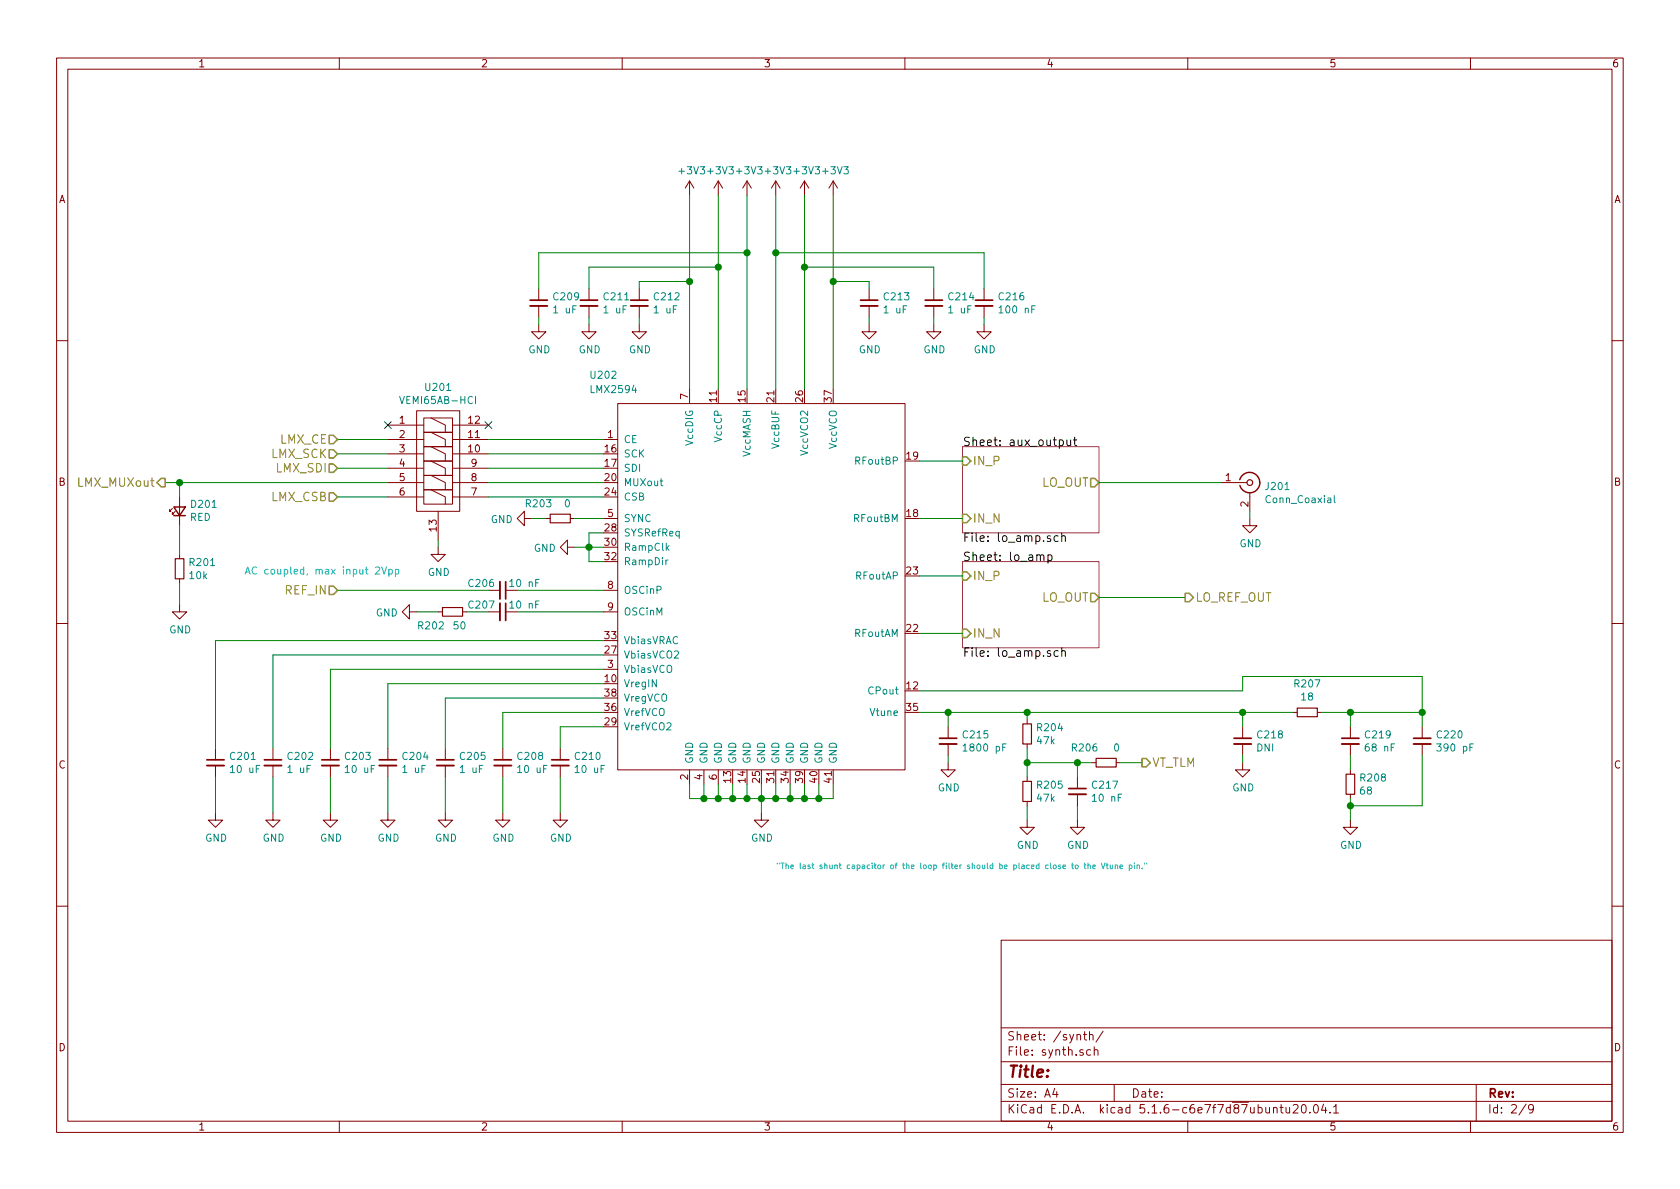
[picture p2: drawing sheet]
EESchema Schematic File Version 4
EELAYER 30 0
EELAYER END
$Descr A4 11693 8268
encoding utf-8
Sheet 2 9
Title ""
Date ""
Rev ""
Comp ""
Comment1 ""
Comment2 ""
Comment3 ""
Comment4 ""
$EndDescr
Text Notes 5400 6050 0    39   ~ 0
"The last shunt capacitor of the loop filter should be placed close to the Vtune pin."
$Comp
L power:GND #PWR0112
U 1 1
P 5300 5650
F 0 "#PWR0112" H 5300 5400 50  0001 C CNN
F 1 "GND" H 5305 5477 50  0000 C CNN
F 2 "" H 5300 5650 50  0001 C CNN
F 3 "" H 5300 5650 50  0001 C CNN
	1    5300 5650
	1    0    0    -1  
$EndComp
Wire Wire Line
	4800 5450 4800 5550
Wire Wire Line
	4800 5550 4900 5550
Wire Wire Line
	5800 5550 5800 5450
Wire Wire Line
	5300 5650 5300 5550
Connection ~ 5300 5550
Wire Wire Line
	5300 5550 5400 5550
Wire Wire Line
	5300 5550 5300 5450
Wire Wire Line
	4900 5450 4900 5550
Connection ~ 4900 5550
Wire Wire Line
	4900 5550 5000 5550
Wire Wire Line
	5000 5450 5000 5550
Connection ~ 5000 5550
Wire Wire Line
	5100 5450 5100 5550
Wire Wire Line
	5000 5550 5100 5550
Connection ~ 5100 5550
Wire Wire Line
	5100 5550 5200 5550
Wire Wire Line
	5200 5450 5200 5550
Connection ~ 5200 5550
Wire Wire Line
	5200 5550 5300 5550
Wire Wire Line
	5400 5450 5400 5550
Connection ~ 5400 5550
Wire Wire Line
	5400 5550 5500 5550
Wire Wire Line
	5500 5450 5500 5550
Connection ~ 5500 5550
Wire Wire Line
	5500 5550 5600 5550
Wire Wire Line
	5600 5450 5600 5550
Connection ~ 5600 5550
Wire Wire Line
	5600 5550 5700 5550
Wire Wire Line
	5700 5450 5700 5550
Connection ~ 5700 5550
Wire Wire Line
	5700 5550 5800 5550
$Comp
L vna:LMX2594_pn U202
U 1 1
P 5300 4150
F 0 "U202" H 4100 5700 50  0000 L CNN
F 1 "LMX2594" H 4100 5600 50  0000 L CNN
F 2 "Package_DFN_QFN:Texas_S-PVQFN-N40_EP4.6x4.6mm" H 5250 6050 50  0001 C CNN
F 3 "https://www.ti.com/lit/ds/symlink/lmx2594.pdf" H 5300 4150 50  0001 C CNN
F 4 "Digi-Key" H 5300 4150 50  0001 C CNN "Distributor"
F 5 "296-46560-1-ND " H 5300 4150 50  0001 C CNN "Distributor Part Number"
	1    5300 4150
	1    0    0    -1  
$EndComp
$Comp
L Device:C_Small C214
U 1 1
P 6500 2100
F 0 "C214" H 6592 2146 50  0000 L CNN
F 1 "1 uF" H 6592 2055 50  0000 L CNN
F 2 "Capacitor_SMD:C_0402_1005Metric" H 6500 2100 50  0001 C CNN
F 3 "~" H 6500 2100 50  0001 C CNN
F 4 "N/A" H 6500 2100 50  0001 C CNN "Distributor Part Number"
	1    6500 2100
	1    0    0    -1  
$EndComp
$Comp
L Device:C_Small C210
U 1 1
P 3900 5300
F 0 "C210" H 3992 5346 50  0000 L CNN
F 1 "10 uF" H 3992 5255 50  0000 L CNN
F 2 "Capacitor_SMD:C_0603_1608Metric" H 3900 5300 50  0001 C CNN
F 3 "~" H 3900 5300 50  0001 C CNN
F 4 "N/A" H 3900 5300 50  0001 C CNN "Distributor Part Number"
	1    3900 5300
	1    0    0    -1  
$EndComp
$Comp
L Device:C_Small C208
U 1 1
P 3500 5300
F 0 "C208" H 3592 5346 50  0000 L CNN
F 1 "10 uF" H 3592 5255 50  0000 L CNN
F 2 "Capacitor_SMD:C_0603_1608Metric" H 3500 5300 50  0001 C CNN
F 3 "~" H 3500 5300 50  0001 C CNN
F 4 "N/A" H 3500 5300 50  0001 C CNN "Distributor Part Number"
	1    3500 5300
	1    0    0    -1  
$EndComp
$Comp
L power:GND #PWR0113
U 1 1
P 3900 5650
F 0 "#PWR0113" H 3900 5400 50  0001 C CNN
F 1 "GND" H 3905 5477 50  0000 C CNN
F 2 "" H 3900 5650 50  0001 C CNN
F 3 "" H 3900 5650 50  0001 C CNN
	1    3900 5650
	1    0    0    -1  
$EndComp
Wire Wire Line
	3900 5400 3900 5650
$Comp
L power:GND #PWR0114
U 1 1
P 3500 5650
F 0 "#PWR0114" H 3500 5400 50  0001 C CNN
F 1 "GND" H 3505 5477 50  0000 C CNN
F 2 "" H 3500 5650 50  0001 C CNN
F 3 "" H 3500 5650 50  0001 C CNN
	1    3500 5650
	1    0    0    -1  
$EndComp
Wire Wire Line
	3500 5650 3500 5400
Wire Wire Line
	4200 5050 3900 5050
Wire Wire Line
	3900 5050 3900 5200
Wire Wire Line
	4200 4950 3500 4950
Wire Wire Line
	3500 4950 3500 5200
$Comp
L Device:C_Small C205
U 1 1
P 3100 5300
F 0 "C205" H 3192 5346 50  0000 L CNN
F 1 "1 uF" H 3192 5255 50  0000 L CNN
F 2 "Capacitor_SMD:C_0402_1005Metric" H 3100 5300 50  0001 C CNN
F 3 "~" H 3100 5300 50  0001 C CNN
F 4 "N/A" H 3100 5300 50  0001 C CNN "Distributor Part Number"
	1    3100 5300
	1    0    0    -1  
$EndComp
$Comp
L power:GND #PWR0115
U 1 1
P 3100 5650
F 0 "#PWR0115" H 3100 5400 50  0001 C CNN
F 1 "GND" H 3105 5477 50  0000 C CNN
F 2 "" H 3100 5650 50  0001 C CNN
F 3 "" H 3100 5650 50  0001 C CNN
	1    3100 5650
	1    0    0    -1  
$EndComp
Wire Wire Line
	3100 5650 3100 5400
Wire Wire Line
	4200 4850 3100 4850
Wire Wire Line
	3100 4850 3100 5200
$Comp
L Device:C_Small C204
U 1 1
P 2700 5300
F 0 "C204" H 2792 5346 50  0000 L CNN
F 1 "1 uF" H 2792 5255 50  0000 L CNN
F 2 "Capacitor_SMD:C_0402_1005Metric" H 2700 5300 50  0001 C CNN
F 3 "~" H 2700 5300 50  0001 C CNN
F 4 "N/A" H 2700 5300 50  0001 C CNN "Distributor Part Number"
	1    2700 5300
	1    0    0    -1  
$EndComp
$Comp
L power:GND #PWR0116
U 1 1
P 2700 5650
F 0 "#PWR0116" H 2700 5400 50  0001 C CNN
F 1 "GND" H 2705 5477 50  0000 C CNN
F 2 "" H 2700 5650 50  0001 C CNN
F 3 "" H 2700 5650 50  0001 C CNN
	1    2700 5650
	1    0    0    -1  
$EndComp
Wire Wire Line
	2700 5650 2700 5400
Wire Wire Line
	4200 4750 2700 4750
Wire Wire Line
	2700 4750 2700 5200
$Comp
L Device:C_Small C203
U 1 1
P 2300 5300
F 0 "C203" H 2392 5346 50  0000 L CNN
F 1 "10 uF" H 2392 5255 50  0000 L CNN
F 2 "Capacitor_SMD:C_0603_1608Metric" H 2300 5300 50  0001 C CNN
F 3 "~" H 2300 5300 50  0001 C CNN
F 4 "N/A" H 2300 5300 50  0001 C CNN "Distributor Part Number"
	1    2300 5300
	1    0    0    -1  
$EndComp
Wire Wire Line
	4200 4650 2300 4650
Wire Wire Line
	2300 4650 2300 5200
$Comp
L power:GND #PWR0117
U 1 1
P 2300 5650
F 0 "#PWR0117" H 2300 5400 50  0001 C CNN
F 1 "GND" H 2305 5477 50  0000 C CNN
F 2 "" H 2300 5650 50  0001 C CNN
F 3 "" H 2300 5650 50  0001 C CNN
	1    2300 5650
	1    0    0    -1  
$EndComp
Wire Wire Line
	2300 5650 2300 5400
$Comp
L Device:C_Small C202
U 1 1
P 1900 5300
F 0 "C202" H 1992 5346 50  0000 L CNN
F 1 "1 uF" H 1992 5255 50  0000 L CNN
F 2 "Capacitor_SMD:C_0402_1005Metric" H 1900 5300 50  0001 C CNN
F 3 "~" H 1900 5300 50  0001 C CNN
F 4 "N/A" H 1900 5300 50  0001 C CNN "Distributor Part Number"
	1    1900 5300
	1    0    0    -1  
$EndComp
Wire Wire Line
	4200 4550 1900 4550
Wire Wire Line
	1900 4550 1900 5200
$Comp
L power:GND #PWR0118
U 1 1
P 1900 5650
F 0 "#PWR0118" H 1900 5400 50  0001 C CNN
F 1 "GND" H 1905 5477 50  0000 C CNN
F 2 "" H 1900 5650 50  0001 C CNN
F 3 "" H 1900 5650 50  0001 C CNN
	1    1900 5650
	1    0    0    -1  
$EndComp
Wire Wire Line
	1900 5650 1900 5400
$Comp
L Device:C_Small C201
U 1 1
P 1500 5300
F 0 "C201" H 1592 5346 50  0000 L CNN
F 1 "10 uF" H 1592 5255 50  0000 L CNN
F 2 "Capacitor_SMD:C_0603_1608Metric" H 1500 5300 50  0001 C CNN
F 3 "~" H 1500 5300 50  0001 C CNN
F 4 "N/A" H 1500 5300 50  0001 C CNN "Distributor Part Number"
	1    1500 5300
	1    0    0    -1  
$EndComp
$Comp
L power:GND #PWR0119
U 1 1
P 1500 5650
F 0 "#PWR0119" H 1500 5400 50  0001 C CNN
F 1 "GND" H 1505 5477 50  0000 C CNN
F 2 "" H 1500 5650 50  0001 C CNN
F 3 "" H 1500 5650 50  0001 C CNN
	1    1500 5650
	1    0    0    -1  
$EndComp
Wire Wire Line
	1500 5650 1500 5400
Wire Wire Line
	4200 4450 1500 4450
Wire Wire Line
	1500 4450 1500 5200
$Comp
L Device:C_Small C216
U 1 1
P 6850 2100
F 0 "C216" H 6942 2146 50  0000 L CNN
F 1 "100 nF" H 6942 2055 50  0000 L CNN
F 2 "Capacitor_SMD:C_0402_1005Metric" H 6850 2100 50  0001 C CNN
F 3 "~" H 6850 2100 50  0001 C CNN
F 4 "N/A" H 6850 2100 50  0001 C CNN "Distributor Part Number"
	1    6850 2100
	1    0    0    -1  
$EndComp
$Comp
L power:GND #PWR0120
U 1 1
P 6500 2250
F 0 "#PWR0120" H 6500 2000 50  0001 C CNN
F 1 "GND" H 6505 2077 50  0000 C CNN
F 2 "" H 6500 2250 50  0001 C CNN
F 3 "" H 6500 2250 50  0001 C CNN
	1    6500 2250
	1    0    0    -1  
$EndComp
Wire Wire Line
	6500 2250 6500 2200
$Comp
L power:GND #PWR0121
U 1 1
P 6850 2250
F 0 "#PWR0121" H 6850 2000 50  0001 C CNN
F 1 "GND" H 6855 2077 50  0000 C CNN
F 2 "" H 6850 2250 50  0001 C CNN
F 3 "" H 6850 2250 50  0001 C CNN
	1    6850 2250
	1    0    0    -1  
$EndComp
Wire Wire Line
	6850 2250 6850 2200
$Comp
L power:+3V3 #PWR0122
U 1 1
P 4800 1350
F 0 "#PWR0122" H 4800 1200 50  0001 C CNN
F 1 "+3V3" H 4815 1523 50  0000 C CNN
F 2 "" H 4800 1350 50  0001 C CNN
F 3 "" H 4800 1350 50  0001 C CNN
	1    4800 1350
	1    0    0    -1  
$EndComp
$Comp
L Device:C_Small C213
U 1 1
P 6050 2100
F 0 "C213" H 6142 2146 50  0000 L CNN
F 1 "1 uF" H 6142 2055 50  0000 L CNN
F 2 "Capacitor_SMD:C_0402_1005Metric" H 6050 2100 50  0001 C CNN
F 3 "~" H 6050 2100 50  0001 C CNN
F 4 "N/A" H 6050 2100 50  0001 C CNN "Distributor Part Number"
	1    6050 2100
	1    0    0    -1  
$EndComp
$Comp
L power:GND #PWR0123
U 1 1
P 6050 2250
F 0 "#PWR0123" H 6050 2000 50  0001 C CNN
F 1 "GND" H 6055 2077 50  0000 C CNN
F 2 "" H 6050 2250 50  0001 C CNN
F 3 "" H 6050 2250 50  0001 C CNN
	1    6050 2250
	1    0    0    -1  
$EndComp
Wire Wire Line
	6050 2250 6050 2200
$Comp
L Device:C_Small C211
U 1 1
P 4100 2100
F 0 "C211" H 4192 2146 50  0000 L CNN
F 1 "1 uF" H 4192 2055 50  0000 L CNN
F 2 "Capacitor_SMD:C_0402_1005Metric" H 4100 2100 50  0001 C CNN
F 3 "~" H 4100 2100 50  0001 C CNN
F 4 "N/A" H 4100 2100 50  0001 C CNN "Distributor Part Number"
	1    4100 2100
	1    0    0    -1  
$EndComp
$Comp
L Device:C_Small C212
U 1 1
P 4450 2100
F 0 "C212" H 4542 2146 50  0000 L CNN
F 1 "1 uF" H 4542 2055 50  0000 L CNN
F 2 "Capacitor_SMD:C_0402_1005Metric" H 4450 2100 50  0001 C CNN
F 3 "~" H 4450 2100 50  0001 C CNN
F 4 "N/A" H 4450 2100 50  0001 C CNN "Distributor Part Number"
	1    4450 2100
	1    0    0    -1  
$EndComp
$Comp
L power:GND #PWR0124
U 1 1
P 4100 2250
F 0 "#PWR0124" H 4100 2000 50  0001 C CNN
F 1 "GND" H 4105 2077 50  0000 C CNN
F 2 "" H 4100 2250 50  0001 C CNN
F 3 "" H 4100 2250 50  0001 C CNN
	1    4100 2250
	1    0    0    -1  
$EndComp
Wire Wire Line
	4100 2250 4100 2200
$Comp
L power:GND #PWR0125
U 1 1
P 4450 2250
F 0 "#PWR0125" H 4450 2000 50  0001 C CNN
F 1 "GND" H 4455 2077 50  0000 C CNN
F 2 "" H 4450 2250 50  0001 C CNN
F 3 "" H 4450 2250 50  0001 C CNN
	1    4450 2250
	1    0    0    -1  
$EndComp
Wire Wire Line
	4450 2250 4450 2200
Wire Wire Line
	3750 2250 3750 2200
$Comp
L power:GND #PWR0126
U 1 1
P 3750 2250
F 0 "#PWR0126" H 3750 2000 50  0001 C CNN
F 1 "GND" H 3755 2077 50  0000 C CNN
F 2 "" H 3750 2250 50  0001 C CNN
F 3 "" H 3750 2250 50  0001 C CNN
	1    3750 2250
	1    0    0    -1  
$EndComp
$Comp
L Device:C_Small C209
U 1 1
P 3750 2100
F 0 "C209" H 3842 2146 50  0000 L CNN
F 1 "1 uF" H 3842 2055 50  0000 L CNN
F 2 "Capacitor_SMD:C_0402_1005Metric" H 3750 2100 50  0001 C CNN
F 3 "~" H 3750 2100 50  0001 C CNN
F 4 "N/A" H 3750 2100 50  0001 C CNN "Distributor Part Number"
	1    3750 2100
	1    0    0    -1  
$EndComp
Wire Wire Line
	4800 1350 4800 1950
Wire Wire Line
	4800 1950 4450 1950
Wire Wire Line
	4450 1950 4450 2000
Connection ~ 4800 1950
Wire Wire Line
	4800 1950 4800 2700
Wire Wire Line
	5000 2700 5000 1850
$Comp
L power:+3V3 #PWR0127
U 1 1
P 5000 1350
F 0 "#PWR0127" H 5000 1200 50  0001 C CNN
F 1 "+3V3" H 5015 1523 50  0000 C CNN
F 2 "" H 5000 1350 50  0001 C CNN
F 3 "" H 5000 1350 50  0001 C CNN
	1    5000 1350
	1    0    0    -1  
$EndComp
Wire Wire Line
	5000 1850 4100 1850
Wire Wire Line
	4100 1850 4100 2000
Connection ~ 5000 1850
Wire Wire Line
	5000 1850 5000 1350
$Comp
L power:+3V3 #PWR0128
U 1 1
P 5200 1350
F 0 "#PWR0128" H 5200 1200 50  0001 C CNN
F 1 "+3V3" H 5215 1523 50  0000 C CNN
F 2 "" H 5200 1350 50  0001 C CNN
F 3 "" H 5200 1350 50  0001 C CNN
	1    5200 1350
	1    0    0    -1  
$EndComp
Wire Wire Line
	5200 2700 5200 1750
Wire Wire Line
	5200 1750 3750 1750
Wire Wire Line
	3750 1750 3750 2000
Connection ~ 5200 1750
Wire Wire Line
	5200 1750 5200 1350
Wire Wire Line
	5400 2700 5400 1750
Wire Wire Line
	5400 1750 6850 1750
Wire Wire Line
	6850 1750 6850 2000
Wire Wire Line
	5600 2700 5600 1850
Wire Wire Line
	5600 1850 6500 1850
Wire Wire Line
	6500 1850 6500 2000
Wire Wire Line
	5800 2700 5800 1950
Wire Wire Line
	5800 1950 6050 1950
Wire Wire Line
	6050 1950 6050 2000
$Comp
L power:+3V3 #PWR0129
U 1 1
P 5400 1350
F 0 "#PWR0129" H 5400 1200 50  0001 C CNN
F 1 "+3V3" H 5415 1523 50  0000 C CNN
F 2 "" H 5400 1350 50  0001 C CNN
F 3 "" H 5400 1350 50  0001 C CNN
	1    5400 1350
	1    0    0    -1  
$EndComp
$Comp
L power:+3V3 #PWR0130
U 1 1
P 5600 1350
F 0 "#PWR0130" H 5600 1200 50  0001 C CNN
F 1 "+3V3" H 5615 1523 50  0000 C CNN
F 2 "" H 5600 1350 50  0001 C CNN
F 3 "" H 5600 1350 50  0001 C CNN
	1    5600 1350
	1    0    0    -1  
$EndComp
$Comp
L power:+3V3 #PWR0131
U 1 1
P 5800 1350
F 0 "#PWR0131" H 5800 1200 50  0001 C CNN
F 1 "+3V3" H 5815 1523 50  0000 C CNN
F 2 "" H 5800 1350 50  0001 C CNN
F 3 "" H 5800 1350 50  0001 C CNN
	1    5800 1350
	1    0    0    -1  
$EndComp
Wire Wire Line
	5400 1350 5400 1750
Connection ~ 5400 1750
Wire Wire Line
	5600 1350 5600 1850
Connection ~ 5600 1850
Wire Wire Line
	5800 1350 5800 1950
Connection ~ 5800 1950
$Comp
L power:GND #PWR0132
U 1 1
P 4000 3800
F 0 "#PWR0132" H 4000 3550 50  0001 C CNN
F 1 "GND" V 4005 3672 50  0000 R CNN
F 2 "" H 4000 3800 50  0001 C CNN
F 3 "" H 4000 3800 50  0001 C CNN
	1    4000 3800
	0    1    1    0   
$EndComp
Wire Wire Line
	4200 3800 4100 3800
Wire Wire Line
	4200 3900 4100 3900
Wire Wire Line
	4100 3900 4100 3800
Connection ~ 4100 3800
Wire Wire Line
	4100 3800 4000 3800
Wire Wire Line
	4200 3700 4100 3700
Wire Wire Line
	4100 3700 4100 3800
$Comp
L Device:C_Small C206
U 1 1
P 3500 4100
F 0 "C206" V 3450 3950 50  0000 C CNN
F 1 "10 nF" V 3450 4250 50  0000 C CNN
F 2 "Capacitor_SMD:C_0402_1005Metric" H 3500 4100 50  0001 C CNN
F 3 "~" H 3500 4100 50  0001 C CNN
F 4 "N/A" H 3500 4100 50  0001 C CNN "Distributor Part Number"
	1    3500 4100
	0    1    1    0   
$EndComp
$Comp
L Device:C_Small C207
U 1 1
P 3500 4250
F 0 "C207" V 3450 4100 50  0000 C CNN
F 1 "10 nF" V 3450 4400 50  0000 C CNN
F 2 "Capacitor_SMD:C_0402_1005Metric" H 3500 4250 50  0001 C CNN
F 3 "~" H 3500 4250 50  0001 C CNN
F 4 "N/A" H 3500 4250 50  0001 C CNN "Distributor Part Number"
	1    3500 4250
	0    1    1    0   
$EndComp
$Comp
L Device:R_Small R202
U 1 1
P 3150 4250
F 0 "R202" V 3050 4300 50  0000 L CNN
F 1 "50" V 3050 4150 50  0000 L CNN
F 2 "Resistor_SMD:R_0402_1005Metric" H 3150 4250 50  0001 C CNN
F 3 "~" H 3150 4250 50  0001 C CNN
F 4 "Digi-Key" H 3150 4250 50  0001 C CNN "Distributor"
F 5 "RR05R49.9DCT-ND" H 3150 4250 50  0001 C CNN "Distributor Part Number"
	1    3150 4250
	0    -1   -1   0   
$EndComp
$Comp
L power:GND #PWR0133
U 1 1
P 2900 4250
F 0 "#PWR0133" H 2900 4000 50  0001 C CNN
F 1 "GND" V 2905 4122 50  0000 R CNN
F 2 "" H 2900 4250 50  0001 C CNN
F 3 "" H 2900 4250 50  0001 C CNN
	1    2900 4250
	0    1    1    0   
$EndComp
Wire Wire Line
	2900 4250 3050 4250
Wire Wire Line
	3250 4250 3400 4250
Wire Wire Line
	3600 4250 4200 4250
Wire Wire Line
	3600 4100 4200 4100
Text HLabel 2350 4100 0    59   Input ~ 0
REF_IN
$Comp
L vna:VEMI65AB-HCI U201
U 1 1
P 3050 3200
F 0 "U201" H 3050 3715 50  0000 C CNN
F 1 "VEMI65AB-HCI" H 3050 3624 50  0000 C CNN
F 2 "vna:LLP2513-13L" H 3100 3000 50  0001 C CNN
F 3 "" H 3100 3000 50  0001 C CNN
F 4 "Digi-Key" H 3050 3200 50  0001 C CNN "Distributor"
F 5 "VEMI65AB-HGS08GICT-ND" H 3050 3200 50  0001 C CNN "Distributor Part Number"
	1    3050 3200
	1    0    0    -1  
$EndComp
$Comp
L power:GND #PWR0134
U 1 1
P 3050 3800
F 0 "#PWR0134" H 3050 3550 50  0001 C CNN
F 1 "GND" H 3055 3627 50  0000 C CNN
F 2 "" H 3050 3800 50  0001 C CNN
F 3 "" H 3050 3800 50  0001 C CNN
	1    3050 3800
	1    0    0    -1  
$EndComp
Wire Wire Line
	3050 3750 3050 3800
Wire Wire Line
	3400 3450 4200 3450
Wire Wire Line
	4200 3350 3400 3350
Wire Wire Line
	3400 3250 4200 3250
Wire Wire Line
	4200 3150 3400 3150
Wire Wire Line
	3400 3050 4200 3050
NoConn ~ 3400 2950
Text HLabel 2350 3050 0    59   Input ~ 0
LMX_CE
Wire Wire Line
	2350 4100 3400 4100
Text HLabel 2350 3150 0    59   Input ~ 0
LMX_SCK
Text HLabel 2350 3250 0    59   Input ~ 0
LMX_SDI
Text HLabel 1150 3350 0    59   Output ~ 0
LMX_MUXout
Text HLabel 2350 3450 0    59   Input ~ 0
LMX_CSB
Wire Wire Line
	2350 3050 2700 3050
Wire Wire Line
	2350 3150 2700 3150
Wire Wire Line
	2350 3250 2700 3250
Wire Wire Line
	2350 3450 2700 3450
$Comp
L Device:R_Small R203
U 1 1
P 3900 3600
F 0 "R203" V 4000 3750 50  0000 C CNN
F 1 "0" V 4000 3550 50  0000 C CNN
F 2 "Resistor_SMD:R_0402_1005Metric" H 3900 3600 50  0001 C CNN
F 3 "~" H 3900 3600 50  0001 C CNN
F 4 "Digi-Key" H 3900 3600 50  0001 C CNN "Distributor"
F 5 "P0.0JCT-ND " H 3900 3600 50  0001 C CNN "Distributor Part Number"
	1    3900 3600
	0    -1   -1   0   
$EndComp
$Comp
L power:GND #PWR0135
U 1 1
P 3700 3600
F 0 "#PWR0135" H 3700 3350 50  0001 C CNN
F 1 "GND" V 3705 3472 50  0000 R CNN
F 2 "" H 3700 3600 50  0001 C CNN
F 3 "" H 3700 3600 50  0001 C CNN
	1    3700 3600
	0    1    1    0   
$EndComp
Wire Wire Line
	3700 3600 3800 3600
Wire Wire Line
	4000 3600 4200 3600
$Comp
L Device:C_Small C215
U 1 1
P 6600 5150
F 0 "C215" H 6692 5196 50  0000 L CNN
F 1 "1800 pF" H 6692 5105 50  0000 L CNN
F 2 "Capacitor_SMD:C_0402_1005Metric" H 6600 5150 50  0001 C CNN
F 3 "~" H 6600 5150 50  0001 C CNN
F 4 "399-17370-1-ND " H 6600 5150 50  0001 C CNN "Distributor Part Number"
	1    6600 5150
	1    0    0    -1  
$EndComp
$Comp
L power:GND #PWR0136
U 1 1
P 6600 5300
F 0 "#PWR0136" H 6600 5050 50  0001 C CNN
F 1 "GND" H 6605 5127 50  0000 C CNN
F 2 "" H 6600 5300 50  0001 C CNN
F 3 "" H 6600 5300 50  0001 C CNN
	1    6600 5300
	1    0    0    -1  
$EndComp
Wire Wire Line
	6400 4950 6600 4950
Wire Wire Line
	6600 4950 6600 5050
Wire Wire Line
	6600 5250 6600 5300
$Comp
L Device:C_Small C218
U 1 1
P 8650 5150
F 0 "C218" H 8742 5196 50  0000 L CNN
F 1 "DNI" H 8742 5105 50  0000 L CNN
F 2 "Capacitor_SMD:C_0603_1608Metric" H 8650 5150 50  0001 C CNN
F 3 "~" H 8650 5150 50  0001 C CNN
F 4 "N/A" H 8650 5150 50  0001 C CNN "Distributor Part Number"
	1    8650 5150
	1    0    0    -1  
$EndComp
$Comp
L Device:R_Small R204
U 1 1
P 7150 5100
F 0 "R204" H 7209 5146 50  0000 L CNN
F 1 "47k" H 7209 5055 50  0000 L CNN
F 2 "Resistor_SMD:R_0402_1005Metric" H 7150 5100 50  0001 C CNN
F 3 "~" H 7150 5100 50  0001 C CNN
F 4 "N/A" H 7150 5100 50  0001 C CNN "Distributor Part Number"
	1    7150 5100
	1    0    0    -1  
$EndComp
Wire Wire Line
	6600 4950 7150 4950
Wire Wire Line
	7150 4950 7150 5000
Connection ~ 6600 4950
Wire Wire Line
	7150 5200 7150 5300
$Comp
L power:GND #PWR0137
U 1 1
P 7150 5700
F 0 "#PWR0137" H 7150 5450 50  0001 C CNN
F 1 "GND" H 7155 5527 50  0000 C CNN
F 2 "" H 7150 5700 50  0001 C CNN
F 3 "" H 7150 5700 50  0001 C CNN
	1    7150 5700
	1    0    0    -1  
$EndComp
Wire Wire Line
	7150 5600 7150 5700
$Comp
L Device:C_Small C217
U 1 1
P 7500 5500
F 0 "C217" H 7592 5546 50  0000 L CNN
F 1 "10 nF" H 7592 5455 50  0000 L CNN
F 2 "Capacitor_SMD:C_0402_1005Metric" H 7500 5500 50  0001 C CNN
F 3 "~" H 7500 5500 50  0001 C CNN
F 4 "N/A" H 7500 5500 50  0001 C CNN "Distributor Part Number"
	1    7500 5500
	1    0    0    -1  
$EndComp
Wire Wire Line
	7150 5300 7500 5300
Wire Wire Line
	7500 5300 7500 5400
Connection ~ 7150 5300
Wire Wire Line
	7150 5300 7150 5400
$Comp
L power:GND #PWR0138
U 1 1
P 7500 5700
F 0 "#PWR0138" H 7500 5450 50  0001 C CNN
F 1 "GND" H 7505 5527 50  0000 C CNN
F 2 "" H 7500 5700 50  0001 C CNN
F 3 "" H 7500 5700 50  0001 C CNN
	1    7500 5700
	1    0    0    -1  
$EndComp
Wire Wire Line
	7500 5700 7500 5600
Connection ~ 7500 5300
Text HLabel 7950 5300 2    59   Output ~ 0
VT_TLM
$Comp
L power:GND #PWR0139
U 1 1
P 8650 5300
F 0 "#PWR0139" H 8650 5050 50  0001 C CNN
F 1 "GND" H 8655 5127 50  0000 C CNN
F 2 "" H 8650 5300 50  0001 C CNN
F 3 "" H 8650 5300 50  0001 C CNN
	1    8650 5300
	1    0    0    -1  
$EndComp
$Comp
L Device:R_Small R205
U 1 1
P 7150 5500
F 0 "R205" H 7209 5546 50  0000 L CNN
F 1 "47k" H 7209 5455 50  0000 L CNN
F 2 "Resistor_SMD:R_0402_1005Metric" H 7150 5500 50  0001 C CNN
F 3 "~" H 7150 5500 50  0001 C CNN
F 4 "N/A" H 7150 5500 50  0001 C CNN "Distributor Part Number"
	1    7150 5500
	1    0    0    -1  
$EndComp
$Comp
L Device:R_Small R207
U 1 1
P 9100 4950
F 0 "R207" V 9296 4950 50  0000 C CNN
F 1 "18" V 9205 4950 50  0000 C CNN
F 2 "Resistor_SMD:R_0402_1005Metric" H 9100 4950 50  0001 C CNN
F 3 "~" H 9100 4950 50  0001 C CNN
F 4 "N/A" H 9100 4950 50  0001 C CNN "Distributor Part Number"
	1    9100 4950
	0    -1   -1   0   
$EndComp
Wire Wire Line
	8650 4950 9000 4950
Connection ~ 8650 4950
Wire Wire Line
	8650 5300 8650 5250
Wire Wire Line
	8650 4950 8650 5050
$Comp
L Device:C_Small C219
U 1 1
P 9400 5150
F 0 "C219" H 9492 5196 50  0000 L CNN
F 1 "68 nF" H 9492 5105 50  0000 L CNN
F 2 "Capacitor_SMD:C_0603_1608Metric" H 9400 5150 50  0001 C CNN
F 3 "~" H 9400 5150 50  0001 C CNN
F 4 "478-10359-1-ND" H 9400 5150 50  0001 C CNN "Distributor Part Number"
	1    9400 5150
	1    0    0    -1  
$EndComp
$Comp
L Device:R_Small R208
U 1 1
P 9400 5450
F 0 "R208" H 9459 5496 50  0000 L CNN
F 1 "68" H 9459 5405 50  0000 L CNN
F 2 "Resistor_SMD:R_0402_1005Metric" H 9400 5450 50  0001 C CNN
F 3 "~" H 9400 5450 50  0001 C CNN
F 4 "N/A" H 9400 5450 50  0001 C CNN "Distributor Part Number"
	1    9400 5450
	1    0    0    -1  
$EndComp
$Comp
L power:GND #PWR0140
U 1 1
P 9400 5700
F 0 "#PWR0140" H 9400 5450 50  0001 C CNN
F 1 "GND" H 9405 5527 50  0000 C CNN
F 2 "" H 9400 5700 50  0001 C CNN
F 3 "" H 9400 5700 50  0001 C CNN
	1    9400 5700
	1    0    0    -1  
$EndComp
Wire Wire Line
	9400 5700 9400 5600
Wire Wire Line
	9400 5350 9400 5250
Wire Wire Line
	9200 4950 9400 4950
Wire Wire Line
	9400 4950 9400 5050
$Comp
L Device:C_Small C220
U 1 1
P 9900 5150
F 0 "C220" H 9992 5196 50  0000 L CNN
F 1 "390 pF" H 9992 5105 50  0000 L CNN
F 2 "Capacitor_SMD:C_0603_1608Metric" H 9900 5150 50  0001 C CNN
F 3 "~" H 9900 5150 50  0001 C CNN
F 4 "399-1069-1-ND" H 9900 5150 50  0001 C CNN "Distributor Part Number"
	1    9900 5150
	1    0    0    -1  
$EndComp
Wire Wire Line
	9400 4950 9900 4950
Wire Wire Line
	9900 4950 9900 5050
Connection ~ 9400 4950
Wire Wire Line
	9900 5250 9900 5600
Wire Wire Line
	9900 5600 9400 5600
Connection ~ 9400 5600
Wire Wire Line
	9400 5600 9400 5550
Wire Wire Line
	9900 4950 9900 4700
Wire Wire Line
	9900 4700 8650 4700
Wire Wire Line
	8650 4700 8650 4800
Connection ~ 9900 4950
$Sheet
S 6700 3900 950  600 
U 5F5F4CC2
F0 "lo_amp" 59
F1 "lo_amp.sch" 59
F2 "LO_OUT" O R 7650 4150 59 
F3 "IN_P" I L 6700 4000 59 
F4 "IN_N" I L 6700 4400 59 
$EndSheet
$Sheet
S 6700 3100 950  600 
U 5F6340DA
F0 "aux_output" 59
F1 "lo_amp.sch" 59
F2 "LO_OUT" O R 7650 3350 59 
F3 "IN_P" I L 6700 3200 59 
F4 "IN_N" I L 6700 3600 59 
$EndSheet
$Comp
L Connector:Conn_Coaxial J201
U 1 1
P 8700 3350
F 0 "J201" H 8800 3325 50  0000 L CNN
F 1 "Conn_Coaxial" H 8800 3234 50  0000 L CNN
F 2 "vna:SMA_Molex_73251-1153_OSHFR408" H 8700 3350 50  0001 C CNN
F 3 " ~" H 8700 3350 50  0001 C CNN
F 4 "WM5534-ND" H 8700 3350 50  0001 C CNN "Distributor Part Number"
F 5 "Digi-Key" H 8700 3350 50  0001 C CNN "Distributor"
	1    8700 3350
	1    0    0    -1  
$EndComp
$Comp
L power:GND #PWR0141
U 1 1
P 8700 3600
F 0 "#PWR0141" H 8700 3350 50  0001 C CNN
F 1 "GND" H 8705 3427 50  0000 C CNN
F 2 "" H 8700 3600 50  0001 C CNN
F 3 "" H 8700 3600 50  0001 C CNN
	1    8700 3600
	1    0    0    -1  
$EndComp
Wire Wire Line
	8700 3600 8700 3550
Wire Wire Line
	7650 4150 8250 4150
Text HLabel 8250 4150 2    59   Output ~ 0
LO_REF_OUT
Wire Wire Line
	6400 4800 8650 4800
Wire Wire Line
	7150 4950 8650 4950
Connection ~ 7150 4950
$Comp
L Device:R_Small R206
U 1 1
P 7700 5300
F 0 "R206" V 7800 5350 50  0000 L CNN
F 1 "0" V 7800 5200 50  0000 L CNN
F 2 "Resistor_SMD:R_0402_1005Metric" H 7700 5300 50  0001 C CNN
F 3 "~" H 7700 5300 50  0001 C CNN
F 4 "Digi-Key" H 7700 5300 50  0001 C CNN "Distributor"
F 5 "P0.0JCT-ND " H 7700 5300 50  0001 C CNN "Distributor Part Number"
	1    7700 5300
	0    -1   -1   0   
$EndComp
Wire Wire Line
	7500 5300 7600 5300
Wire Wire Line
	7800 5300 7950 5300
Text Notes 1700 4000 0    50   ~ 0
AC coupled, max input 2Vpp
Wire Wire Line
	7650 3350 8500 3350
$Comp
L Device:LED_Small D201
U 1 1
P 1250 3550
F 0 "D201" V 1296 3480 50  0000 R CNN
F 1 "RED" V 1205 3480 50  0000 R CNN
F 2 "LED_SMD:LED_0603_1608Metric" V 1250 3550 50  0001 C CNN
F 3 "~" V 1250 3550 50  0001 C CNN
F 4 "N/A" H 1250 3550 50  0001 C CNN "Distributor Part Number"
	1    1250 3550
	0    -1   -1   0   
$EndComp
$Comp
L Device:R_Small R201
U 1 1
P 1250 3950
F 0 "R201" H 1309 3996 50  0000 L CNN
F 1 "10k" H 1309 3905 50  0000 L CNN
F 2 "Resistor_SMD:R_0402_1005Metric" H 1250 3950 50  0001 C CNN
F 3 "~" H 1250 3950 50  0001 C CNN
F 4 "N/A" H 1250 3950 50  0001 C CNN "Distributor Part Number"
	1    1250 3950
	1    0    0    -1  
$EndComp
Wire Wire Line
	1250 3650 1250 3850
$Comp
L power:GND #PWR0142
U 1 1
P 1250 4200
F 0 "#PWR0142" H 1250 3950 50  0001 C CNN
F 1 "GND" H 1255 4027 50  0000 C CNN
F 2 "" H 1250 4200 50  0001 C CNN
F 3 "" H 1250 4200 50  0001 C CNN
	1    1250 4200
	1    0    0    -1  
$EndComp
Wire Wire Line
	1250 4200 1250 4050
Wire Wire Line
	1250 3350 2700 3350
Connection ~ 1250 3350
Wire Wire Line
	1250 3350 1250 3450
Wire Wire Line
	1150 3350 1250 3350
NoConn ~ 2700 2950
Wire Wire Line
	6400 4000 6700 4000
Wire Wire Line
	6400 4400 6700 4400
Wire Wire Line
	6400 3600 6700 3600
Wire Wire Line
	6400 3200 6700 3200
$EndSCHEMATC
